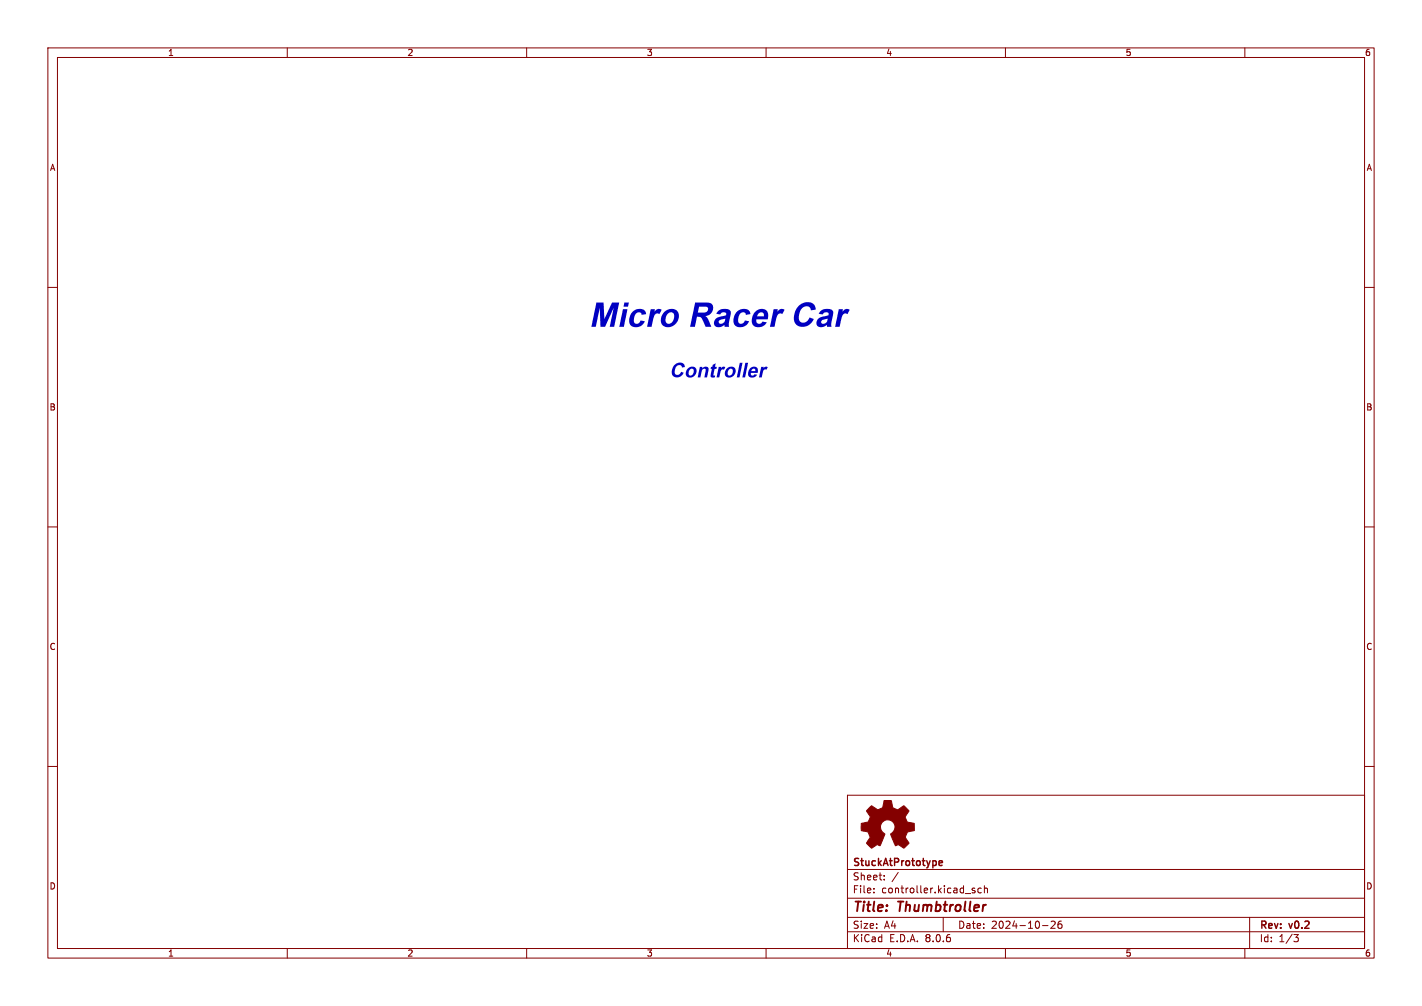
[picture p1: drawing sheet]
<svg xmlns="http://www.w3.org/2000/svg" width="297mm" height="210mm" viewBox="0 0 297 210" stroke-linecap="round" stroke-linejoin="round" font-family="sans-serif">
<g fill="none" stroke="#840000" stroke-width=".21">
<path d="M10 10h277v190h-277zM12 12h273v186h-273zM60 10v2M110 10v2M160 10v2M210 10v2M260 10v2M10 60h2M285 60h2M10 110h2M285 110h2M10 160h2"/>
<path d="M285 160h2M177 166h108v32h-108zM60 198v2M110 198v2M160 198v2M177 194.5h108M177 191.5h108M177 187.5h108M177 181.5h108M182.5 186.3v.1M182.5 185.5v.1M184.7 183.6v.1"/>
<path d="M184.7 182.8v.1M187.6 182.1l-1.3 2M197 191.5v3M203.1 185.8l.5 .2 .1 .2-.2 .2-.5-.1M203.1 185.5h.5M205 185.5l-.5-.1-.3 .3 .2 .6h.6M205.6 185.5l.2-.1 .4 .1v.9M205.6 184.9v1.5M210 198v2M217.7 193.2h1.2M219.5 192.4l.6-.1 .3 .4-.9 1.1h.9M221.7 192.3l-.5 .1a1.01 1.01 0 0 0 0 1.4l.5-.1 .1-.5-.3-.3h-.3l-.2 .3"/>
<path d="M260 198v2M261 191.5v6.5M270.2 195.1h1l-.5 .6 .4 .1 .1 .5-.3 .3h-.4"/>
</g>
<path d="M196.2 179.8l.4-.1 .2 .3-.7 .2M196.2 180.6h.6" fill="none" stroke="#840000" stroke-width=".3"/>
<path d="M181.5 168.7l.6-.5 .6 .4a1.06 1.06 0 0 0 1.2 .3 1.06 1.06 0 0 0 .6-1l.2-.8h1.5l.1 .5a1.13 1.13 0 0 0 .7 1.3l.5 .2 1.3-.9 1 1-.4 .7a.75 .75 0 0 0-.1 1.2l.2 .5 1.5 .3v1.5l-.8 .1a.8 .8 0 0 0-1 .9v.2a1.72 1.72 0 0 0 .6 1.3v.2l-1 1-.8-.6a.61 .61 0 0 0-1 .1l-1-2.4a1.73 1.73 0 0 0 .2-2.9 1.54 1.54 0 0 0-2.2 .7 1.54 1.54 0 0 0 .8 2.1l-.9 2.3a.4 .4 0 0 1-.3 .1 .4 .4 0 0 1-.4-.2l-1.2 .8-.9-.9-.1-.2 .8-1.2-.3-.5a.71 .71 0 0 0-.9-.8l-.7-.1v-1.5l.4-.1a1.11 1.11 0 0 0 1.3-.7 .75 .75 0 0 0-.2-1.2l-.4-.6z" fill="#840000" stroke="#840000" stroke-width=".21"/>
<text font-size="7" fill="#0000c2" x="123" y="70.1">Micro Racer Car</text>
<text font-size="4.2" fill="#0000c2" x="139.8" y="79.9">Controller</text>
<g font-size="2.8" fill="#840000">
<text x="178" y="190.9">Title:</text>
<text x="187.7" y="190.9">Thumbtroller</text>
</g>
<g font-size="2.1" fill="#840000">
<text x="178" y="184">Sheet:</text>
<text x="178" y="181.2">StuckAtPrototype</text>
<text x="178" y="186.7">File:</text>
<text x="184.1" y="186.7">controller.kicad_sch</text>
<text x="178" y="196.9">KiCad</text>
<text x="178" y="194.1">Size:</text>
<text x="184.7" y="194.1">A4</text>
<text x="185.7" y="196.9">E.D.A.</text>
<text x="193.3" y="196.9">8.0.6</text>
<text x="200" y="194.1">Date:</text>
<text x="207" y="194.1">2024-10-26</text>
<text x="263" y="194.3">Rev:</text>
<text x="263" y="196.9">Id:</text>
<text x="267.1" y="196.9">1/3</text>
<text x="269.4" y="194.3">v0.2</text>
</g>
<g font-size="1.8" fill="#840000">
<text x="35" y="11.9">1</text>
<text x="85" y="11.9">2</text>
<text x="135" y="11.9">3</text>
<text x="185" y="11.9">4</text>
<text x="235" y="11.9">5</text>
<text x="285" y="11.9">6</text>
<text x="10.3" y="35.9">A</text>
<text x="285.3" y="35.9">A</text>
<text x="10.3" y="85.9">B</text>
<text x="285.3" y="85.9">B</text>
<text x="10.3" y="135.9">C</text>
<text x="285.3" y="135.9">C</text>
<text x="10.3" y="185.9">D</text>
<text x="285.3" y="185.9">D</text>
<text x="35" y="199.9">1</text>
<text x="85" y="199.9">2</text>
<text x="135" y="199.9">3</text>
<text x="185" y="199.9">4</text>
<text x="235" y="199.9">5</text>
<text x="285" y="199.9">6</text>
</g>
</svg>
